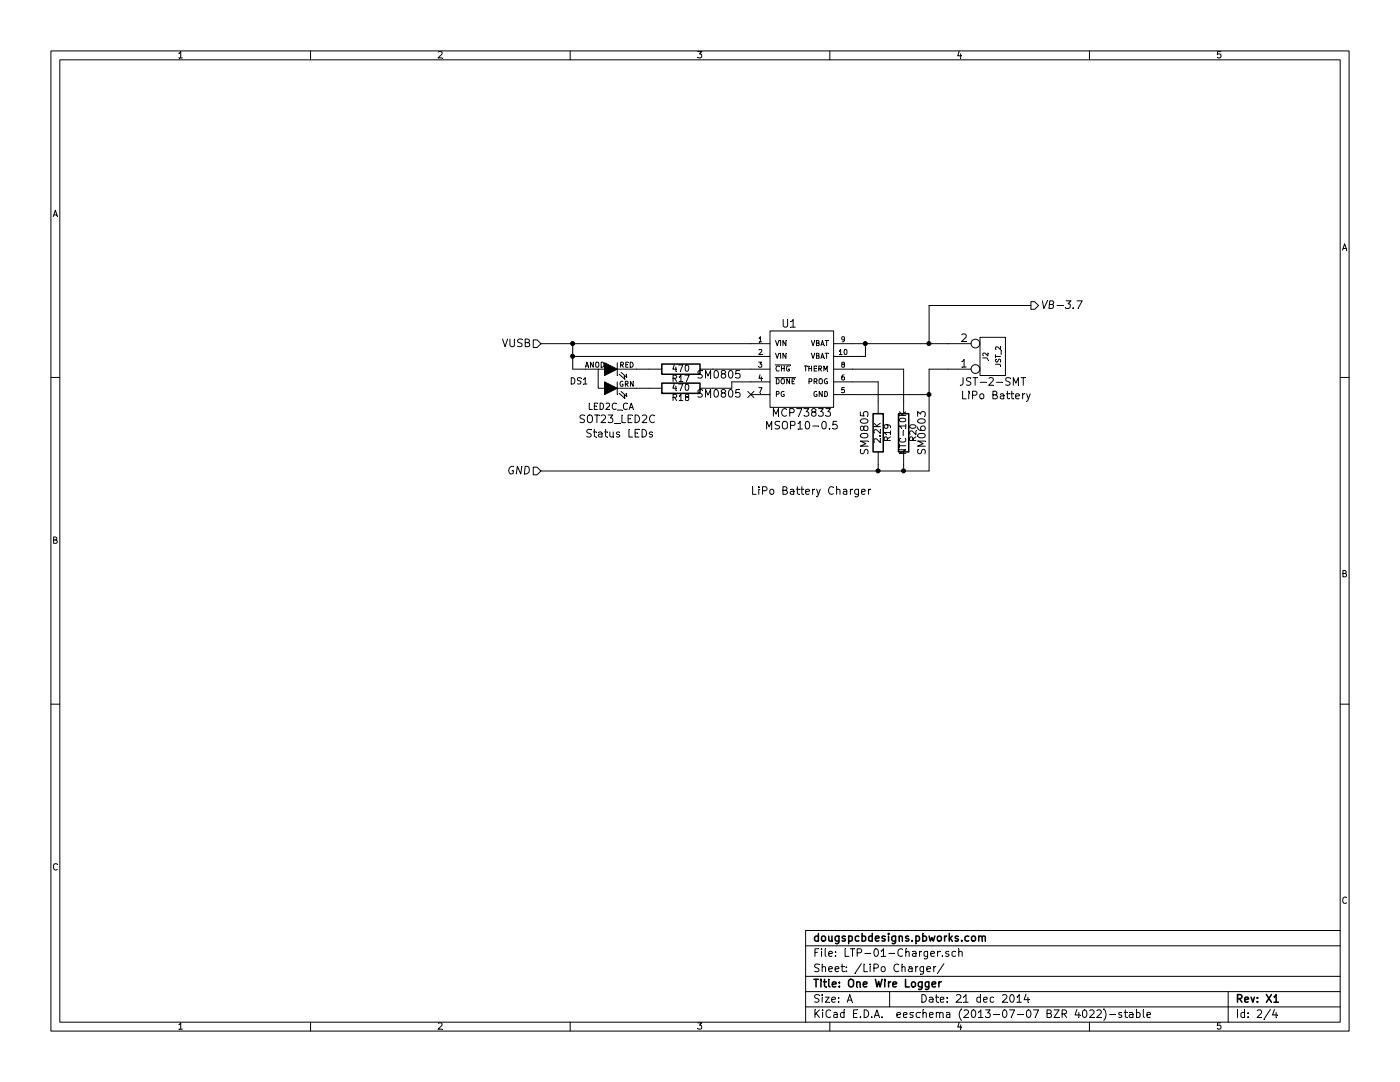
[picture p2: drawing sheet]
EESchema Schematic File Version 2
LIBS:power
LIBS:device
LIBS:conn
LIBS:linear
LIBS:regul
LIBS:microcontrollers
LIBS:LTP-01-cache
EELAYER 27 0
EELAYER END
$Descr A 11000 8500
encoding utf-8
Sheet 2 4
Title "One Wire Logger"
Date "21 dec 2014"
Rev "X1"
Comp "dougspcbdesigns.pbworks.com"
Comment1 ""
Comment2 ""
Comment3 ""
Comment4 ""
$EndDescr
$Comp
L LED2C_CA DS1
U 1 1
P 4800 2900
F 0 "DS1" H 4550 2800 50  0000 C CNN
F 1 "LED2C_CA" H 4800 2600 50  0000 C CNN
F 2 "SOT23_LED2C" H 4850 2500 60  0000 C CNN
F 3 "~" H 4800 2900 60  0000 C CNN
F 4 "Lumex" H 4800 2900 60  0001 C CNN "Mfg"
F 5 "SML-LX15IGC-TR" H 4800 2900 60  0001 C CNN "MfgPN"
F 6 "Mouser" H 4800 2900 60  0001 C CNN "Vendor"
F 7 "696-SML-LX15IGC-TR" H 4800 2900 60  0001 C CNN "VendorPN"
	1    4800 2900
	1    0    0    -1  
$EndComp
$Comp
L R R17
U 1 1
P 5350 2900
F 0 "R17" V 5430 2900 50  0000 C CNN
F 1 "470" V 5350 2900 50  0000 C CNN
F 2 "SM0805" V 5400 3200 60  0000 C CNN
F 3 "~" H 5350 2900 60  0000 C CNN
F 4 "Bourns" H 5350 2900 60  0001 C CNN "Mfg"
F 5 "CR0805-JW-471ELF" H 5350 2900 60  0001 C CNN "MfgPN"
F 6 "Mouser" H 5350 2900 60  0001 C CNN "Vendor"
F 7 "652-CR0805JW-471ELF" H 5350 2900 60  0001 C CNN "VendorPN"
	1    5350 2900
	0    1    1    0   
$EndComp
$Comp
L R R18
U 1 1
P 5350 3050
F 0 "R18" V 5430 3050 50  0000 C CNN
F 1 "470" V 5350 3050 50  0000 C CNN
F 2 "SM0805" V 5400 3350 60  0000 C CNN
F 3 "~" H 5350 3050 60  0000 C CNN
F 4 "Bourns" H 5350 3050 60  0001 C CNN "Mfg"
F 5 "CR0805-JW-471ELF" H 5350 3050 60  0001 C CNN "MfgPN"
F 6 "Mouser" H 5350 3050 60  0001 C CNN "Vendor"
F 7 "652-CR0805JW-471ELF" H 5350 3050 60  0001 C CNN "VendorPN"
	1    5350 3050
	0    1    1    0   
$EndComp
$Comp
L MCP73822 U1
U 1 1
P 6300 3200
F 0 "U1" H 6200 3850 60  0000 C CNN
F 1 "MCP73833" H 6300 3150 60  0000 C CNN
F 2 "MSOP10-0.5" H 6300 3050 60  0000 C CNN
F 3 "~" H 6300 3200 60  0000 C CNN
F 4 "Microchip Tech" H 6300 3200 60  0001 C CNN "Mfg"
F 5 "MCP73833-AMI/UN" H 6300 3200 60  0001 C CNN "MfgPN"
F 6 "Mouser" H 6300 3200 60  0001 C CNN "Vendor"
F 7 "579-MCP73833-AMI/UN " H 6300 3200 60  0001 C CNN "VendorPN"
	1    6300 3200
	1    0    0    -1  
$EndComp
$Comp
L CONN_2 J2
U 1 1
P 7800 2800
F 0 "J2" V 7750 2800 40  0000 C CNN
F 1 "JST_2" V 7850 2800 40  0000 C CNN
F 2 "JST-2-SMT" H 7800 3000 60  0000 C CNN
F 3 "~" H 7800 2800 60  0000 C CNN
F 4 "JST Sales America Inc" H 7800 2800 60  0001 C CNN "Mfg"
F 5 "S2B-PH-SM4-TB(LF)(SN)" H 7800 2800 60  0001 C CNN "MfgPN"
F 6 "Mouser" H 7800 2800 60  0001 C CNN "Vendor"
F 7 "455-1749-1-ND" H 7800 2800 60  0001 C CNN "VendorPN"
	1    7800 2800
	1    0    0    1   
$EndComp
$Comp
L R R19
U 1 1
P 6900 3400
F 0 "R19" V 6980 3400 50  0000 C CNN
F 1 "2.2K" V 6900 3400 50  0000 C CNN
F 2 "SM0805" V 6800 3400 60  0000 C CNN
F 3 "~" H 6900 3400 60  0000 C CNN
F 4 "Vishay" H 6900 3400 60  0001 C CNN "Mfg"
F 5 "CRCW08052K20JNEB" H 6900 3400 60  0001 C CNN "MfgPN"
F 6 "Mouser" H 6900 3400 60  0001 C CNN "Vendor"
F 7 "71-CRCW08052K20JNEB" H 6900 3400 60  0001 C CNN "VendorPN"
	1    6900 3400
	1    0    0    -1  
$EndComp
Wire Wire Line
	5600 2900 5900 2900
Wire Wire Line
	5900 3000 5750 3000
Wire Wire Line
	5750 3000 5750 3050
Wire Wire Line
	5750 3050 5600 3050
Wire Wire Line
	5000 2900 5100 2900
Wire Wire Line
	5100 3050 5000 3050
Wire Wire Line
	4500 2900 4600 2900
Wire Wire Line
	5900 2800 4500 2800
Connection ~ 4500 2800
Wire Wire Line
	4250 2700 5900 2700
Connection ~ 4500 2700
Wire Wire Line
	6700 2800 6800 2800
Wire Wire Line
	6700 2700 7450 2700
Wire Wire Line
	6800 2800 6800 2700
Connection ~ 6800 2700
Wire Wire Line
	6700 3100 7300 3100
Wire Wire Line
	7300 3700 7300 2900
Wire Wire Line
	7300 2900 7450 2900
Wire Wire Line
	6700 3000 6900 3000
Wire Wire Line
	6900 3000 6900 3150
Wire Wire Line
	4250 3700 7300 3700
Wire Wire Line
	6900 3700 6900 3650
Connection ~ 7300 3100
$Comp
L R R20
U 1 1
P 7100 3400
F 0 "R20" V 7180 3400 50  0000 C CNN
F 1 "NTC-10K" V 7100 3400 50  0000 C CNN
F 2 "SM0603" V 7250 3400 60  0000 C CNN
F 3 "~" H 7100 3400 60  0000 C CNN
F 4 "Panasonic" H 7100 3400 60  0001 C CNN "Mfg"
F 5 "ERT-J1VG103JA" H 7100 3400 60  0001 C CNN "MfgPN"
F 6 "Mouser" H 7100 3400 60  0001 C CNN "Vendor"
F 7 "667-ERT-J1VG103JA" H 7100 3400 60  0001 C CNN "VendorPN"
	1    7100 3400
	1    0    0    -1  
$EndComp
Wire Wire Line
	7100 3650 7100 3700
Connection ~ 7100 3700
Wire Wire Line
	6700 2900 7100 2900
Wire Wire Line
	7100 2900 7100 3150
Wire Wire Line
	4500 2700 4500 2900
Text HLabel 4250 2700 0    60   Input ~ 0
VUSB
Wire Wire Line
	7300 2700 7300 2400
Wire Wire Line
	7300 2400 8100 2400
Connection ~ 7300 2700
Text HLabel 8100 2400 2    60   Output Italic 0
VB-3.7
Connection ~ 6900 3700
Text HLabel 4250 3700 0    60   Input Italic 0
GND
NoConn ~ 5900 3100
Text Notes 5900 3900 0    60   ~ 0
LiPo Battery Charger
Text Notes 4600 3450 0    60   ~ 0
Status LEDs
Text Notes 7550 3150 0    60   ~ 0
LiPo Battery
$EndSCHEMATC
